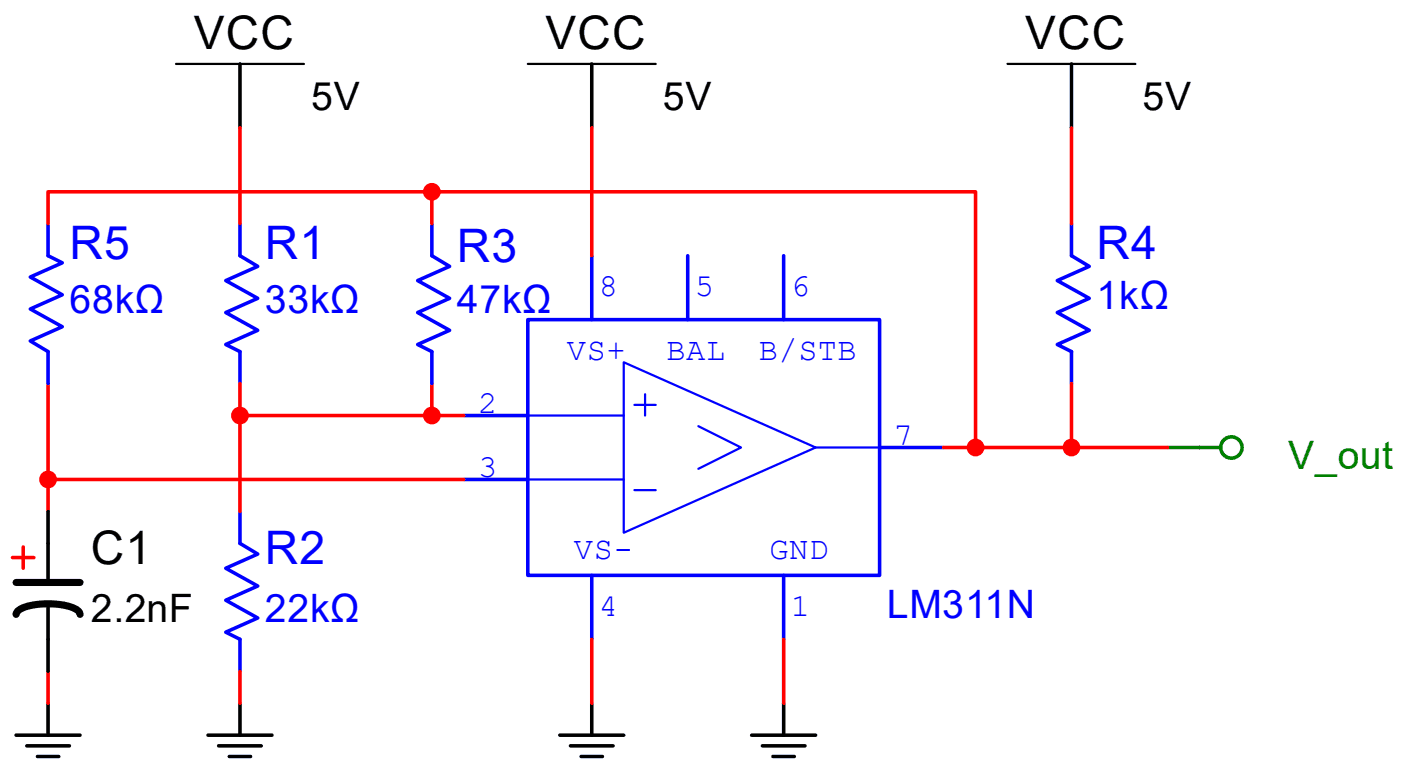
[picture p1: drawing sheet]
<svg xmlns="http://www.w3.org/2000/svg" width="83mm" height="46mm" viewBox="0 0 83 46" stroke-linecap="round" stroke-linejoin="round" font-family="sans-serif">
<path d="M31.4 28.6h5.8M31.4 24.8h5.8M37.2 21.6l11.4 5.1-11.4 5.1zM37.8 24.1h1.3M37.8 29.2h1.3M38.4 23.5v1.3M41.6 25.4l2.5 1.3-2.5 1.2M48.6 26.7h3.8" fill="none" stroke="#00f" stroke-width=".13"/>
<path d="M31.4 19.1h21v15.2h-21z" fill="none" stroke="#00f" stroke-width=".21"/>
<path d="M27.6 24.8h3.8" fill="none" stroke="#00f" stroke-width=".21"/>
<path d="M27.6 28.6h3.8" fill="none" stroke="#00f" stroke-width=".21"/>
<path d="M35.2 34.3v3.8" fill="none" stroke="#00f" stroke-width=".21"/>
<path d="M35.2 15.2v3.9" fill="none" stroke="#00f" stroke-width=".21"/>
<path d="M52.4 26.7h3.8" fill="none" stroke="#00f" stroke-width=".21"/>
<path d="M46.7 34.3v3.8" fill="none" stroke="#00f" stroke-width=".21"/>
<path d="M41 15.2v3.9" fill="none" stroke="#00f" stroke-width=".21"/>
<path d="M14.3 15.2l1.1 .7-2 .8 2 1.1-2 .8 2 1.1-2 .8 .9 .5M46.7 15.2v3.9" fill="none" stroke="#00f" stroke-width=".21"/>
<path d="M10.5 3.8h7.6M31.4 3.8h7.7M60 3.8h7.6" fill="none" stroke="#000" stroke-width=".13"/>
<path d="M14.3 3.8v3.8M35.2 3.8v3.8M63.8 3.8v3.8M33.3 43.8h3.9M34 44.5h2.5M34.6 45.1h1.3M35.2 41.9v1.9M44.8 43.8h3.8M45.4 44.5h2.5M46 45.1h1.3M46.7 41.9v1.9" fill="none" stroke="#000" stroke-width=".21"/>
<path d="M14.3 21v1.9" fill="none" stroke="#00f" stroke-width=".21"/>
<path d="M14.3 13.3v1.9M14.3 32.4l1.1 .6-2 .9 2 1-2 .9 2 1-2 .9 .9 .4" fill="none" stroke="#00f" stroke-width=".21"/>
<path d="M14.3 38.1v1.9" fill="none" stroke="#00f" stroke-width=".21"/>
<path d="M63.8 15.2l1.1 .7-1.9 .8 1.9 1.1-1.9 .8 1.9 1.1-1.9 .8 .8 .5M14.3 30.5v1.9" fill="none" stroke="#00f" stroke-width=".21"/>
<path d="M35.2 7.6v7.6" fill="none" stroke="#f00" stroke-width=".21"/>
<path d="M63.8 21v1.9" fill="none" stroke="#00f" stroke-width=".21"/>
<path d="M63.8 13.3v1.9" fill="none" stroke="#00f" stroke-width=".21"/>
<g fill="none" stroke="#008000" stroke-width=".21">
<path d="M71.4 26.7h1.3"/>
<circle cx="73.3" cy="26.7" r=".64"/>
</g>
<path d="M69.5 26.7h1.9" fill="none" stroke="#008000" stroke-width=".21"/>
<path d="M1 43.8h3.8M1.6 44.5h2.5M2.2 45.1h1.3M2.9 41.9v1.9M12.4 43.8h3.8M13 44.5h2.6M13.7 45.1h1.2M14.3 41.9v1.9" fill="none" stroke="#000" stroke-width=".21"/>
<path d="M14.3 7.6v5.7M63.8 7.6v5.7M2.9 22.9v7.6M2.9 28.6h24.7M14.3 22.9v7.6M14.3 24.8h13.3M25.7 22.9v1.9M35.2 38.1v3.8M46.7 38.1v3.8M2.9 40v1.9M14.3 40v1.9" fill="none" stroke="#f00" stroke-width=".21"/>
<g fill="#f00" stroke="#f00" stroke-width=".21">
<circle cx="2.9" cy="28.6" r=".42"/>
<circle cx="14.3" cy="24.8" r=".42"/>
<circle cx="25.7" cy="24.8" r=".42"/>
</g>
<path d="M2.9 15.2l.8 .5-1.9 .8 1.9 1.1-1.9 .8 1.9 1.1-1.9 .8 1.1 .7" fill="none" stroke="#00f" stroke-width=".21"/>
<path d="M2.9 13.3v1.9" fill="none" stroke="#00f" stroke-width=".21"/>
<path d="M25.7 15.2l1.1 .7-1.9 .8 1.9 1.1-1.9 .8 1.9 1.1-1.9 .8 .8 .5M2.9 21v1.9" fill="none" stroke="#00f" stroke-width=".21"/>
<path d="M25.7 21v1.9" fill="none" stroke="#00f" stroke-width=".21"/>
<path d="M25.7 13.3v1.9" fill="none" stroke="#00f" stroke-width=".21"/>
<path d="M2.9 30.5v4.2M2.9 36v4" fill="none" stroke="#000" stroke-width=".21"/>
<path d="M1 36.6a1.35 1.35 0 0 1 1.3-.6 3.9 3.9 0 0 1 2.4 .4l.1 .2M1 34.7h3.8" fill="none" stroke="#000" stroke-width=".42"/>
<path d="M25.7 11.4h-22.8v1.9M25.7 11.4h32.4v15.3M25.7 11.4v1.9M.7 33.2h1.3M1.4 32.6v1.3M56.2 26.7h13.3M63.8 22.9v3.8" fill="none" stroke="#f00" stroke-width=".21"/>
<g fill="#f00" stroke="#f00" stroke-width=".21">
<circle cx="58.1" cy="26.7" r=".42"/>
<circle cx="25.7" cy="11.4" r=".42"/>
<circle cx="63.8" cy="26.7" r=".42"/>
</g>
<g font-size="2.8">
<text x="11.5" y="2.9">VCC</text>
<text x="32.5" y="2.9">VCC</text>
<text x="61.1" y="2.9">VCC</text>
<text x="5.4" y="33.6">C1</text>
</g>
<g font-size="2.8" fill="#00f">
<text x="4.1" y="15.4">R5</text>
<text x="15.8" y="15.4">R1</text>
<text x="27.2" y="15.6">R3</text>
<text x="65.3" y="15.4">R4</text>
<text x="15.8" y="33.6">R2</text>
</g>
<g font-size="2.3">
<text x="18.5" y="6.6">5V</text>
<text x="39.5" y="6.6">5V</text>
<text x="68.1" y="6.6">5V</text>
<text x="5.4" y="37">2.2nF</text>
</g>
<g font-size="2.3" fill="#00f">
<text x="4.1" y="18.6">68kΩ</text>
<text x="15.8" y="18.6">33kΩ</text>
<text x="27.2" y="18.6">47kΩ</text>
<text x="65.3" y="18.4">1kΩ</text>
<text x="15.8" y="37">22kΩ</text>
<text x="52.8" y="36.8">LM311N</text>
</g>
<text font-size="2.3" fill="#008000" x="76.7" y="27.9">V_out</text>
<g font-size="1.9" fill="#00f">
<text x="35.7" y="17.7">8</text>
<text x="41.4" y="17.7">5</text>
<text x="47.1" y="17.7">6</text>
<text x="33.8" y="21.5">VS+</text>
<text x="39.7" y="21.5">BAL</text>
<text x="45.2" y="21.5">B/STB</text>
<text x="28.5" y="24.6">2</text>
<text x="28.5" y="28.4">3</text>
<text x="53.2" y="26.5">7</text>
<text x="34.2" y="33.3">VS-</text>
<text x="45.8" y="33.3">GND</text>
<text x="35.7" y="36.7">4</text>
<text x="47.1" y="36.7">1</text>
</g>
</svg>
